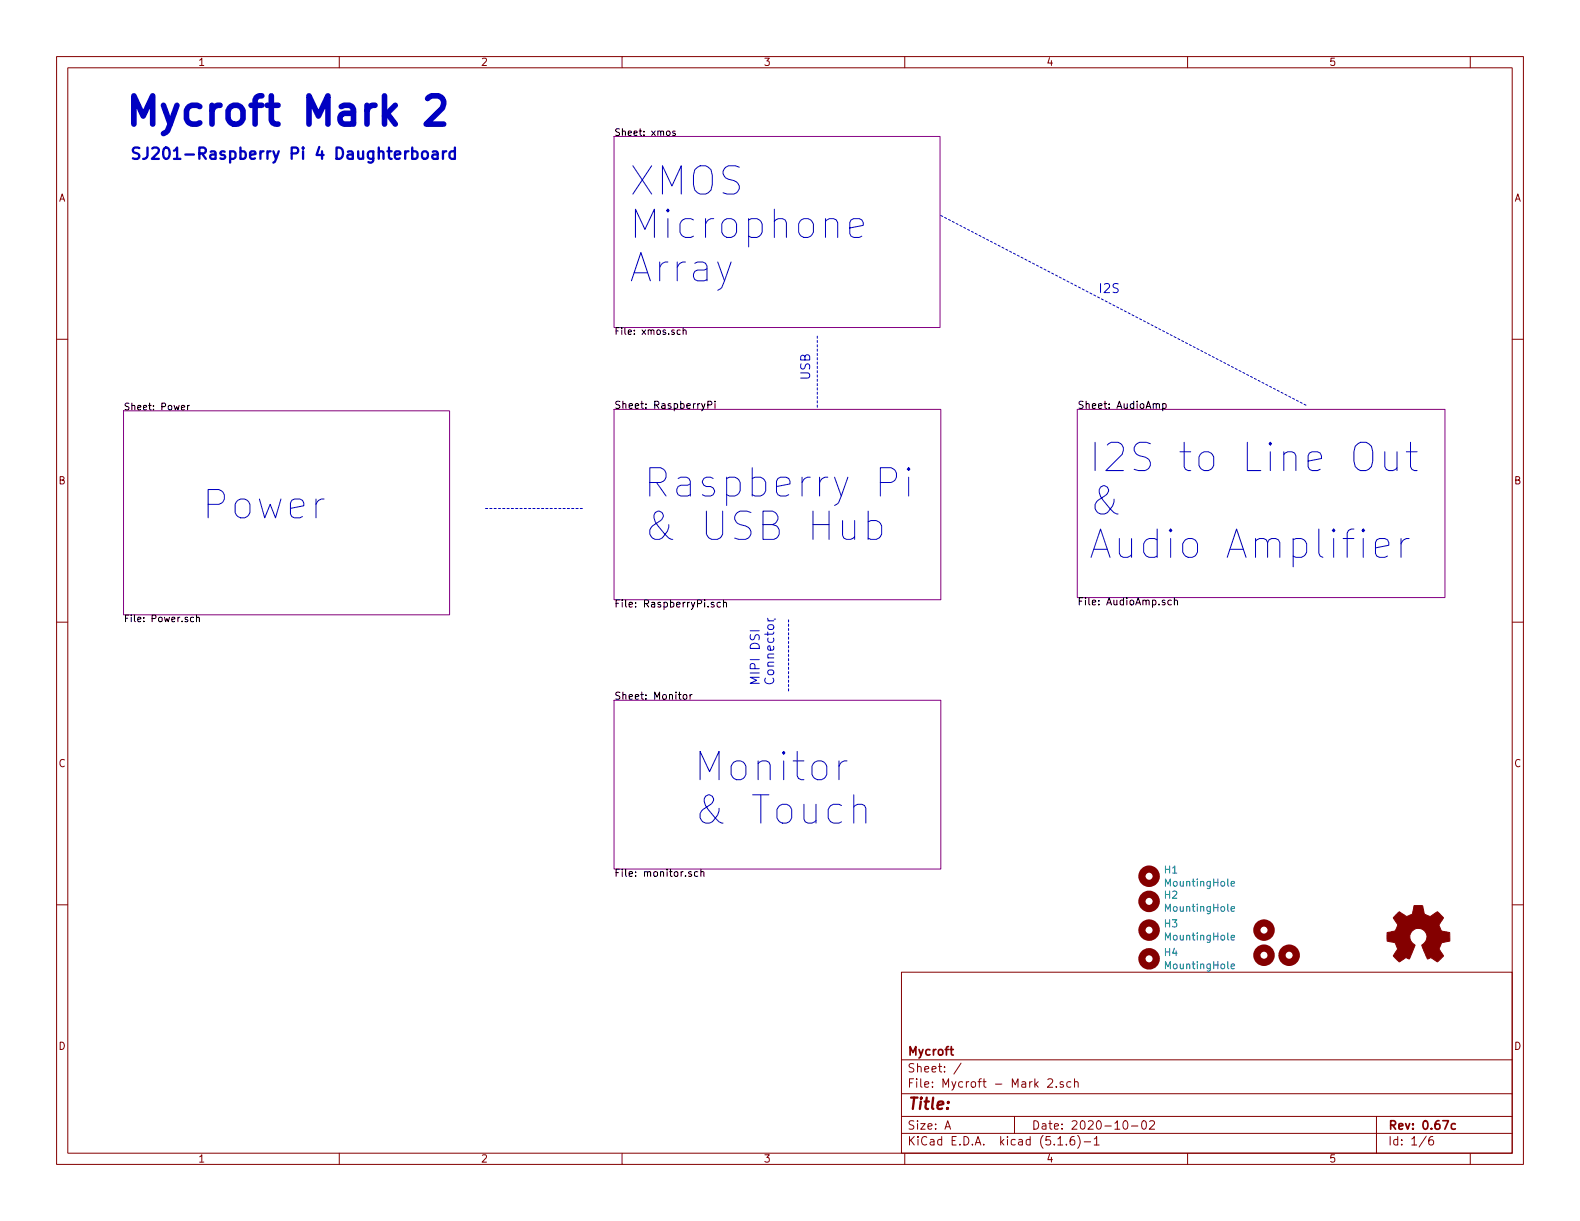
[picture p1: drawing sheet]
<svg xmlns="http://www.w3.org/2000/svg" width="279mm" height="216mm" viewBox="0 0 279 216" stroke-linecap="round" stroke-linejoin="round" font-family="sans-serif">
<g fill="none" stroke="#840000" stroke-width=".18">
<path d="M10 10h259.4v195.9h-259.4zM12 12h255.4v191.9h-255.4zM60 10v2M110 10v2M160 10v2M210 10v2M260 10v2M10 60h2M267.4 60h2M10 110h2M267.4 110h2M10 160h2"/>
<path d="M267.4 160h2M159.4 171.9h108v32h-108zM159.4 197.4h108M159.4 193.4h108M159.4 187.4h108M167.1 199.7l.5-1.5 .5 1.5M167.2 199.2h.8M170 188l-1.3 1.9M179.4 197.4v3M185.3 190.9l.2-.1h.4l.3 .4-1 1.1h1M186.8 192.1v.2M188 191.3h-.3l-.2 .2v.2l.5 .1v.4h-.5"/>
<path d="M189.4 191.3h-.4l-.4 .2 .1 .6 .3 .2 .4-.1M190 191.4l.2-.1h.4l.1 1M190 190.8v1.5M198.8 198.2h.3a.94 .94 0 0 1 0 1.5 .8 .8 0 0 1-.6-.7 .8 .8 0 0 1 .3-.8zM200.1 199.1h1.1M202 198.3l.4-.1a.94 .94 0 0 1 0 1.5 .82 .82 0 0 1-.4-1.4zM203.3 198.3l.2-.1h.4l.2 .1 .1 .3-1 1.1h1M243.4 197.4v6.5M60 203.9v2M110 203.9v2M159.4 200.4h108M160 203.9v2"/>
<path d="M187.1 202.5h.8M188.6 202.3v.2M189.9 201a.59 .59 0 0 0-.7 .6v.6l.2 .2 .4 .1 .2-.2 .1-.5-.2-.2-.4-.1-.3 .3M190.6 200.8a1.71 1.71 0 0 1 0 2.2M191.7 201.9h1.2M193.5 201.4l.4-.4v1.5M193.5 202.5h.9M210 203.9v2M252.2 200.9l-1.2 1.9M253.4 201a.62 .62 0 0 0-.7 .6v.7l.3 .2 .4-.2 .1-.5-.1-.2-.4-.1-.3 .3M260 203.9v2"/>
</g>
<path d="M257.4 198.8l-.5-.1-.3 .3 .2 .6h.6" fill="none" stroke="#840000" stroke-width=".3"/>
<path d="M108.6 24.1h57.6v33.8h-57.6zM21.8 72.6h57.7v36.1h-57.7zM108.6 72.4h57.8v33.6h-57.8zM190.5 72.4h65v33.3h-65zM108.6 123.8h57.8v29.9h-57.8z" fill="none" stroke="#840084" stroke-width=".18"/>
<g fill="none" stroke="#000" stroke-width=".18">
<path d="M117.9 23.3l.2-.1 .3 .1 .1 .4-.1 .2h-.5zM119.4 23.2h-.3l-.2 .1 .2 .3h.3v.3h-.5M120.3 58.4l-.3-.1-.3 .3 .1 .5h.5M120.8 58.4h.5v.7M120.8 57.9v1.2M32.1 72.1l.6-.1-.1-.3h-.3l-.2 .2v.5h.5M33.2 71.7v.8M33.5 71.7l-.3 .2M124.7 71.4l-.4 1.1-.2 .1M125.2 71.6l.6-.1v-.4l-.1-.2h-.5v1.3M126.4 70.9v.2M126.4 71.4v.8"/>
<path d="M204.5 71.6l.1-.2h.4v.8M205.6 71.4h.4l.2 .2-.1 .6h-.5M205.6 71.4v1.2M34.2 109.2l-.3-.1-.2 .3 .1 .5h.4M34.7 109.2h.5l.1 .7M34.7 108.7v1.2M126.2 106.6l-.3-.1-.1 .2v.2l.4 .1v.3h-.4M127.4 106.6l-.4-.1-.2 .2 .1 .6h.5M127.9 106.6l.2-.1 .3 .1 .1 .7M127.9 106.1v1.2M207.1 106.2l-.3-.1-.3 .2 .2 .6h.4M207.7 106.2l.1-.1 .4 .1v.8"/>
<path d="M207.7 105.7v1.3M120.9 122.9l.2-.1 .3 .1 .1 .1-.1 .6h-.3l-.2-.1zM122 122.8v.8M122.4 122.8l-.3 .1-.1 .1M122.3 154.2l-.4-.1-.1 .2v.2l.5 .1v.3h-.5M123.4 154.2l-.4-.1-.2 .3 .1 .5h.5M124 154.3l.1-.2 .3 .1 .1 .8M124 153.7v1.3"/>
</g>
<g fill="none" stroke="#840000" stroke-width="1.3">
<circle cx="203.2" cy="154.9" r="1.27"/>
<circle cx="203.2" cy="159.4" r="1.27"/>
<circle cx="203.2" cy="164.5" r="1.27"/>
<circle cx="203.2" cy="169.5" r="1.27"/>
<circle cx="223.5" cy="168.9" r="1.27"/>
<circle cx="223.5" cy="164.5" r="1.27"/>
<circle cx="228" cy="168.9" r="1.27"/>
</g>
<path d="M217.7 156.3l.6-.1v-.3h-.4l-.2 .1 .1 .6h.5M217.7 170.9l.6-.1v-.3h-.4l-.2 .1 .1 .6h.5M217.7 160.7l.6-.1v-.2l-.4-.1-.2 .2 .1 .6h.5M217.7 165.8l.6-.1v-.3h-.4l-.2 .2 .1 .6h.5" fill="none" stroke="#008484" stroke-width=".18"/>
<path d="M246.9 161.7l.6-.5 .8 .6a.62 .62 0 0 0 1.1 0l.2-.1a1.62 1.62 0 0 0 .4-1.3l.1-.3h1.5l.1 .8a.74 .74 0 0 0 .7 1l.5 .2 1.3-.9 1 1.1-.4 .6a.75 .75 0 0 0-.1 1.2l.2 .5 1.5 .3v1.5l-1.4 .3-.1 .1a1.23 1.23 0 0 0-.3 1.2l.7 1-.1 .2-1 .9-.8-.6a.54 .54 0 0 0-.9 .1l-1.1-2.4a2.33 2.33 0 0 0 .9-1.9 1.54 1.54 0 0 0-2.5-.7 1.54 1.54 0 0 0 .4 2.5l-1 2.5a.69 .69 0 0 0-1.1 .1l-.7 .4-1-1.1 .8-1.2-.3-.5a.71 .71 0 0 0-.9-.8l-.7-.1v-1.5l.4-.1a1.11 1.11 0 0 0 1.3-.7 .72 .72 0 0 0-.2-1.2l-.4-.6z" fill="#840000" stroke="#840000" stroke-width=".18"/>
<path d="M166.4 38.1l64.7 33.7M144.5 72v-12.7M85.9 89.9h17.2M136.9 109.5h.3M139.4 122.2v-12.7" fill="none" stroke="#0000c2" stroke-width=".18" stroke-dasharray=".4 .4"/>
<path d="M72.9 26.8l.6-.1 .3 .4v.6l-.1 .3-.2 .1-.6-.1M74.7 26.9a.55 .55 0 0 1 .5-.2 .55 .55 0 0 1 .5 .4v.6a.54 .54 0 0 1-.6 .4 .54 .54 0 0 1-.5-.4zM76.5 26.8l.2-.1 .6 .1 .1 1.3M77.4 27.2l-.7 .1a.39 .39 0 0 0-.3 .4 .39 .39 0 0 0 .3 .4l.7-.1M78.3 26.7v1.4M78.9 26.7l-.4 .1-.2 .3M80.4 26.8l-.5-.1-.4 .4v.6l.2 .3 .2 .1 .5-.1M80.4 26.1v2" fill="none" stroke="#0000c2" stroke-width=".41"/>
<g fill="none" stroke="#0000c2" stroke-width=".18">
<path d="M150.3 40.3l2.4-.4v-.5l-.3-.5-.5-.2h-.9l-.5 .2-.2 .5v1.9l.2 .5 .5 .2h.9l.5-.2M239.6 78.9a1.68 1.68 0 0 1 2-.7 1.68 1.68 0 0 1 1.1 1.7v1.6a1.68 1.68 0 0 1-1.1 1.7 1.68 1.68 0 0 1-2-.7l-.2-1v-1.6zM244.9 79.9v2.6l.2 .5a1.36 1.36 0 0 0 1.9-.3M247 79.9v3.3M248.7 79.9h1.9M249.4 78.2v4.3l.3 .5 .4 .2h.5M153.5 92.3a1.61 1.61 0 0 1 2.2 .2l.2 .5v1.4l-.2 .5a1.61 1.61 0 0 1-2.2 .2M153.5 90.4v5M155.7 85.3h1.9a1.36 1.36 0 0 0 1-1.3 1.36 1.36 0 0 0-1-1.3h-1.9v5M160.7 82.7l-.3 .3 .3 .2 .2-.2-.2-.3v.5M160.7 84.4v3.3M243.2 96.9l2.4-.5v-.5l-.2-.4-.5-.3h-1l-.4 .3-.3 .4v1.9l.3 .5 .4 .3h1l.5-.3"/>
<path d="M247.8 95.2v3.4M249.2 95.2a1.27 1.27 0 0 0-1.4 1M132.7 111.5h1.6M135.8 109.3v.3l.3 .2M135.8 109.8h1M148.4 134.5v3.4M149.8 134.5a1.23 1.23 0 0 0-1.4 1M151 142.7a1.36 1.36 0 0 1 1.9-.3l.2 .5v2.6M151 140.5v5"/>
</g>
<path d="M75.6 17.4l.7-.5h1.2a1.37 1.37 0 0 1 .7 2.2l-2.8 2.8h3.1" fill="none" stroke="#0000c2" stroke-width=".99"/>
<g font-size="7" fill="#0000c2">
<text x="21.8" y="22.2">Mycroft Mark 2</text>
<text x="111.1" y="34.6">XMOS</text>
<text x="111.1" y="42.2">Microphone</text>
<text x="111.1" y="49.9">Array</text>
<text x="192.4" y="83.5">I2S to Line Out</text>
<text x="113.7" y="88">Raspberry Pi</text>
<text x="35.6" y="91.8">Power</text>
<text x="113.7" y="95.6">&amp; USB Hub</text>
<text x="192.4" y="91.1">&amp;</text>
<text x="192.4" y="98.8">Audio Amplifier</text>
<text x="122.6" y="138.1">Monitor</text>
<text x="122.6" y="145.8">&amp; Touch</text>
</g>
<text font-size="2.8" fill="#0000c2" x="22.9" y="28.2">SJ201-Raspberry Pi 4 Daughterboard</text>
<text font-size="2.8" fill="#840000" x="160.4" y="196.2">Title:</text>
<g font-size="2.2" fill="#0000c2">
<text x="194.8" y="51.8">I2S</text>
<text x="143.3" y="67.3" transform="rotate(-90 143.3 67.3)">USB</text>
<text x="134.3" y="121.3" transform="rotate(-90 134.3 121.3)">MIPI DSI</text>
<text x="136.9" y="121.3" transform="rotate(-90 136.9 121.3)">Connector</text>
</g>
<g font-size="2.1" fill="#840000">
<text x="160.4" y="189.6">Sheet: /</text>
<text x="160.4" y="186.6">Mycroft</text>
<text x="160.4" y="192.3">File: Mycroft - Mark 2.sch</text>
<text x="160.4" y="202.5">KiCad E.D.A. kicad (5.1.6)-1</text>
<text x="160.4" y="199.7">Size: A</text>
<text x="182.4" y="199.7">Date: 2020-10-02</text>
<text x="245.4" y="199.7">Rev: 0.67c</text>
<text x="245.4" y="202.5">Id: 1/6</text>
</g>
<g font-size="1.8" fill="#840000">
<text x="35" y="11.6">1</text>
<text x="85" y="11.6">2</text>
<text x="135" y="11.6">3</text>
<text x="185" y="11.6">4</text>
<text x="235" y="11.6">5</text>
<text x="10.4" y="35.6">A</text>
<text x="267.8" y="35.6">A</text>
<text x="10.4" y="85.6">B</text>
<text x="267.8" y="85.6">B</text>
<text x="10.4" y="135.6">C</text>
<text x="267.8" y="135.6">C</text>
<text x="10.4" y="185.6">D</text>
<text x="267.8" y="185.6">D</text>
<text x="35" y="205.5">1</text>
<text x="85" y="205.5">2</text>
<text x="135" y="205.5">3</text>
<text x="185" y="205.5">4</text>
<text x="235" y="205.5">5</text>
</g>
<g font-size="1.8">
<text x="108.6" y="72.3">Sheet: RaspberryPi</text>
<text x="190.5" y="72.3">Sheet: AudioAmp</text>
<text x="108.6" y="107.4">File: RaspberryPi.sch</text>
<text x="190.5" y="107">File: AudioAmp.sch</text>
<text x="108.6" y="123.7">Sheet: Monitor</text>
<text x="108.6" y="155">File: monitor.sch</text>
</g>
<g font-size="1.8" fill="#008484">
<text x="206" y="154.5">H1</text>
<text x="206" y="158.9">H2</text>
<text x="206.3" y="156.8">MountingHole</text>
<text x="206.3" y="161.2">MountingHole</text>
<text x="206" y="164">H3</text>
<text x="206.3" y="166.3">MountingHole</text>
<text x="206" y="169.1">H4</text>
<text x="206.3" y="171.4">MountingHole</text>
</g>
<g font-size="1.7">
<text x="108.6" y="24">Sheet: xmos</text>
<text x="108.6" y="59.2">File: xmos.sch</text>
<text x="21.8" y="72.5">Sheet: Power</text>
<text x="21.8" y="110">File: Power.sch</text>
</g>
</svg>
